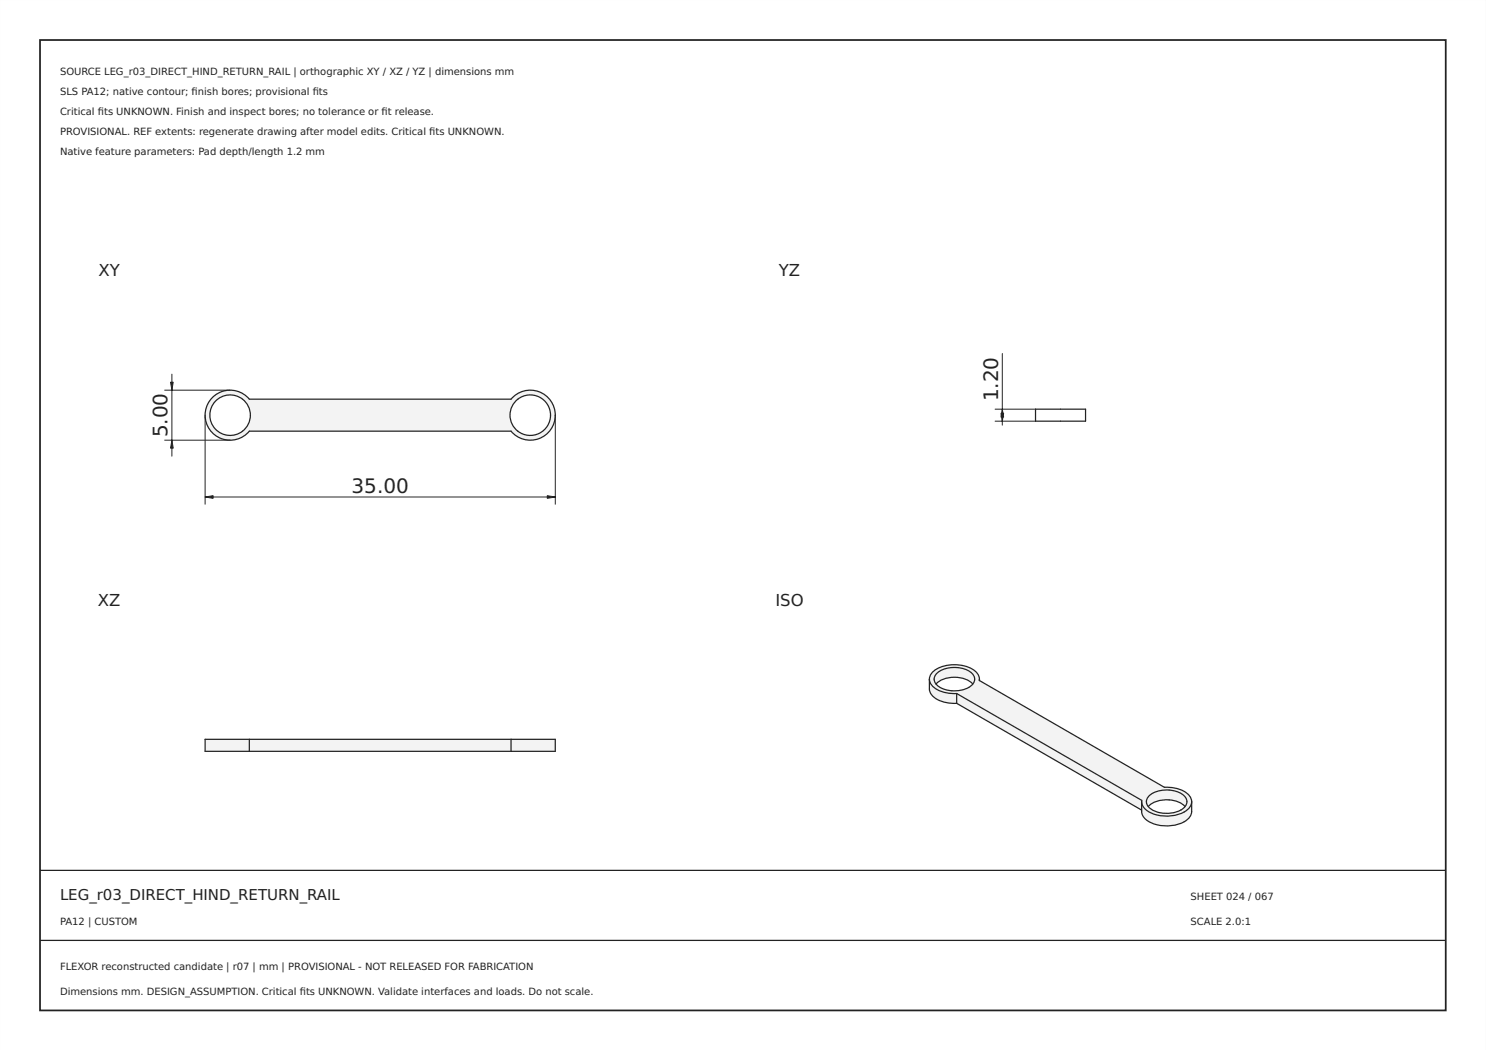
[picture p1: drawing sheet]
<svg xmlns="http://www.w3.org/2000/svg" width="297mm" height="210mm" viewBox="0 0 297 210" stroke-linecap="round" stroke-linejoin="round" font-family="sans-serif">
<path d="M0 0h297v210h-297zM0 0v210h297v-210z" fill="#000"/>
<path d="M8 8h281v194h-281z" fill="none" stroke="#222" stroke-width=".35"/>
<path d="M8 174h281zM8 188h281z" fill="#000" stroke="#222" stroke-width=".25"/>
<path d="M42.4 79.5a5 5 0 0 1 7.4 .3h52.4a5 5 0 0 1 7.2-.4 5 5 0 0 1 0 7.2 5 5 0 0 1-7.2-.4h-52.4a5 5 0 0 1-7.1 .5 5 5 0 0 1-.3-7.2zM41.9 83a4.1 4.1 0 0 0 8.1 0 4.1 4.1 0 0 0-8.1 0zM101.9 83a4 4 0 0 0 8.1 0 4 4 0 0 0-8.1 0z" fill-rule="evenodd" fill="#f1f3f5"/>
<g fill="none" stroke="#212529" stroke-width=".25">
<path d="M42.4 79.5a5 5 0 0 1 7.4 .3h52.4a5 5 0 0 1 7.2-.4 5 5 0 0 1 0 7.2 5 5 0 0 1-7.2-.4h-52.4a5 5 0 0 1-7.1 .5 5 5 0 0 1-.3-7.2z"/>
<circle cx="46" cy="83" r="4"/>
<circle cx="106" cy="83" r="4"/>
</g>
<path d="M32.9 78h13.1M34.4 74.8v16.4M32.9 88h13.1M41 99.4h70M41 83v17.8M111 83v17.8" fill="none" stroke="#212529" stroke-width=".2"/>
<g fill="#212529" stroke="#212529" stroke-width=".2">
<path d="M109.4 99.1l1.6 .3-1.6 .2z"/>
<path d="M41 99.4l1.6-.3v.5z"/>
<path d="M34.1 76.4h.5l-.2 1.6z"/>
<path d="M34.4 88l.2 1.6h-.5z"/>
</g>
<g fill="#f1f3f5">
<path d="M49.8 147.8h52.4v2.4h-52.4z" fill-rule="evenodd"/>
<path d="M41 147.8h8.8v2.4h-8.8z" fill-rule="evenodd"/>
<path d="M102.2 147.8h8.8v2.4h-8.8z" fill-rule="evenodd"/>
</g>
<path d="M207 81.8h10v2.4h-10zM49.8 147.8h-8.8v2.4h8.8M49.8 147.8v2.4M49.8 150.2h52.4M49.8 147.8h52.4M102.2 147.8h8.8v2.4h-8.8M102.2 147.8v2.4" fill="none" stroke="#212529" stroke-width=".25"/>
<path d="M200.4 70.7v14.3M198.9 81.8h8.1M198.9 84.2h8.1" fill="none" stroke="#212529" stroke-width=".2"/>
<g fill="#212529" stroke="#212529" stroke-width=".2">
<path d="M200.4 81.8l.2 1.6h-.5z"/>
<path d="M200.1 82.6h.5l-.2 1.6z"/>
</g>
<g fill="#f1f3f5">
<path d="M191.2 138.6l37 21.4v1.9l-37-21.3z" fill-rule="evenodd"/>
<path d="M185.8 135.8a3.2 3.2 0 0 0 2.8 2.6l1.3 .2h1.3v2a5.6 5.6 0 0 1-5.2-2.1l-.2-.8z" fill-rule="evenodd"/>
<path d="M186.6 134.2a7.4 7.4 0 0 1 8.3 0 2.22 2.22 0 0 1 .9 1.8l37 21.4a5.6 5.6 0 0 1 5.2 2.1 2.11 2.11 0 0 1-1.3 2.8 7.4 7.4 0 0 1-7.9-.6 1.92 1.92 0 0 1-.6-1.7l-37-21.4a5.6 5.6 0 0 1-5.2-2 1.88 1.88 0 0 1 .6-2.4zM187.1 134.8a1.69 1.69 0 0 0 .8 2.6 5.7 5.7 0 0 0 6.6-.7 1.59 1.59 0 0 0-.6-2.4 5.9 5.9 0 0 0-6.8 .5zM229.7 159.1a1.66 1.66 0 0 0 .6 2.8 5.7 5.7 0 0 0 6.6-.7l.3-.4a1.79 1.79 0 0 0-1.2-2.3 6 6 0 0 0-6.3 .6z" fill-rule="evenodd"/>
<path d="M228.2 160.3a2.98 2.98 0 0 0 2.3 2.4 7.3 7.3 0 0 0 7.2-1.1l.4-.9 .1-.4a3.5 3.5 0 0 1-.5 3.2 7.1 7.1 0 0 1-8.9 .1 2.04 2.04 0 0 1-.6-1.7z" fill-rule="evenodd"/>
<path d="M195.8 135.8v.2z" fill-rule="evenodd"/>
<path d="M187.1 134.8a5.7 5.7 0 0 1 7.2-.2 1.5 1.5 0 0 1 .2 2.1 5.7 5.7 0 0 0-7.4 0l-.3-.4a1.45 1.45 0 0 1 .3-1.5z" fill-rule="evenodd"/>
<path d="M229.7 159.1a5.7 5.7 0 0 1 7.2 .2 1.48 1.48 0 0 1 0 1.9 5.6 5.6 0 0 0-7.4 0 1.5 1.5 0 0 1 .2-2.1z" fill-rule="evenodd"/>
</g>
<g fill="none" stroke="#212529" stroke-width=".25">
<path d="M185.8 135.8a3.7 3.7 0 0 0 .4 3.1 6 6 0 0 0 5 1.7M185.8 135.8a3.4 3.4 0 0 1 3-2.7 6.7 6.7 0 0 1 6.6 1.5l.4 1.2M185.8 135.8a3.2 3.2 0 0 0 2.8 2.6l1.3 .2h1.3M187.1 136.7a5.7 5.7 0 0 1 7.4 0M187.1 134.8a5.7 5.7 0 0 1 7.2-.2 1.66 1.66 0 0 1-.7 2.8 5.9 5.9 0 0 1-6.5-.7 1.47 1.47 0 0 1 0-1.9zM191.2 138.6l37 21.4v.3M191.2 138.6v2M195.8 135.8v.2l37 21.4a5.6 5.6 0 0 1 5.2 2.1l.2 .8M195.8 135.8v.2M191.2 140.6l37 21.3M229.7 159.1a5.7 5.7 0 0 1 7.2 .2 1.88 1.88 0 0 1-1.3 2.9 6 6 0 0 1-6-.8l-.4-1a1.57 1.57 0 0 1 .5-1.3zM228.2 160.3a3.4 3.4 0 0 0 .6 3.3 7.1 7.1 0 0 0 8.9-.1 3.5 3.5 0 0 0 .5-3.2"/>
<path d="M228.2 160.3a2.98 2.98 0 0 0 2.3 2.4 7.3 7.3 0 0 0 7.2-1.1l.4-.9 .1-.4M229.5 161.2a5.7 5.7 0 0 1 7.4 0"/>
</g>
<g font-size="4" fill="#212529">
<text x="199.5" y="80.2" transform="rotate(-90 199.5 80.2)">1.20</text>
<text x="33.5" y="87.4" transform="rotate(-90 33.5 87.4)">5.00</text>
<text x="70.3" y="98.5">35.00</text>
</g>
<g font-size="3.3" fill="#212529">
<text x="19.7" y="55.1">XY</text>
<text x="155.7" y="55.1">YZ</text>
<text x="19.6" y="121.1">XZ</text>
<text x="155" y="121.1">ISO</text>
</g>
<text font-size="3" fill="#222" x="12" y="180">LEG_r03_DIRECT_HIND_RETURN_RAIL</text>
<g font-size="2" fill="#222">
<text x="12" y="15">SOURCE LEG_r03_DIRECT_HIND_RETURN_RAIL | orthographic XY / XZ / YZ | dimensions mm</text>
<text x="12" y="19">SLS PA12; native contour; fnish bores; provisional fts</text>
<text x="12" y="23">Critical fts UNKNOWN. Finish and inspect bores; no tolerance or ft release.</text>
<text x="19.6" y="23">i</text>
<text x="38.3" y="19">i</text>
<text x="62.5" y="19">i</text>
<text x="76.3" y="23">i</text>
<text x="12" y="27">PROVISIONAL. REF extents: regenerate drawing after model edits. Critical fts UNKNOWN.</text>
<text x="85.8" y="27">i</text>
<text x="12" y="31">Native feature parameters: Pad depth/length 1.2 mm</text>
<text x="238" y="180">SHEET 024 / 067</text>
<text x="12" y="185">PA12 | CUSTOM</text>
<text x="238" y="185">SCALE 2.0:1</text>
<text x="12" y="194">FLEXOR reconstructed candidate | r07 | mm | PROVISIONAL - NOT RELEASED FOR FABRICATION</text>
<text x="12" y="199">Dimensions mm. DESIGN_ASSUMPTION. Critical fts UNKNOWN. Validate interfaces and loads. Do not scale.</text>
<text x="59.9" y="199">i</text>
</g>
</svg>
